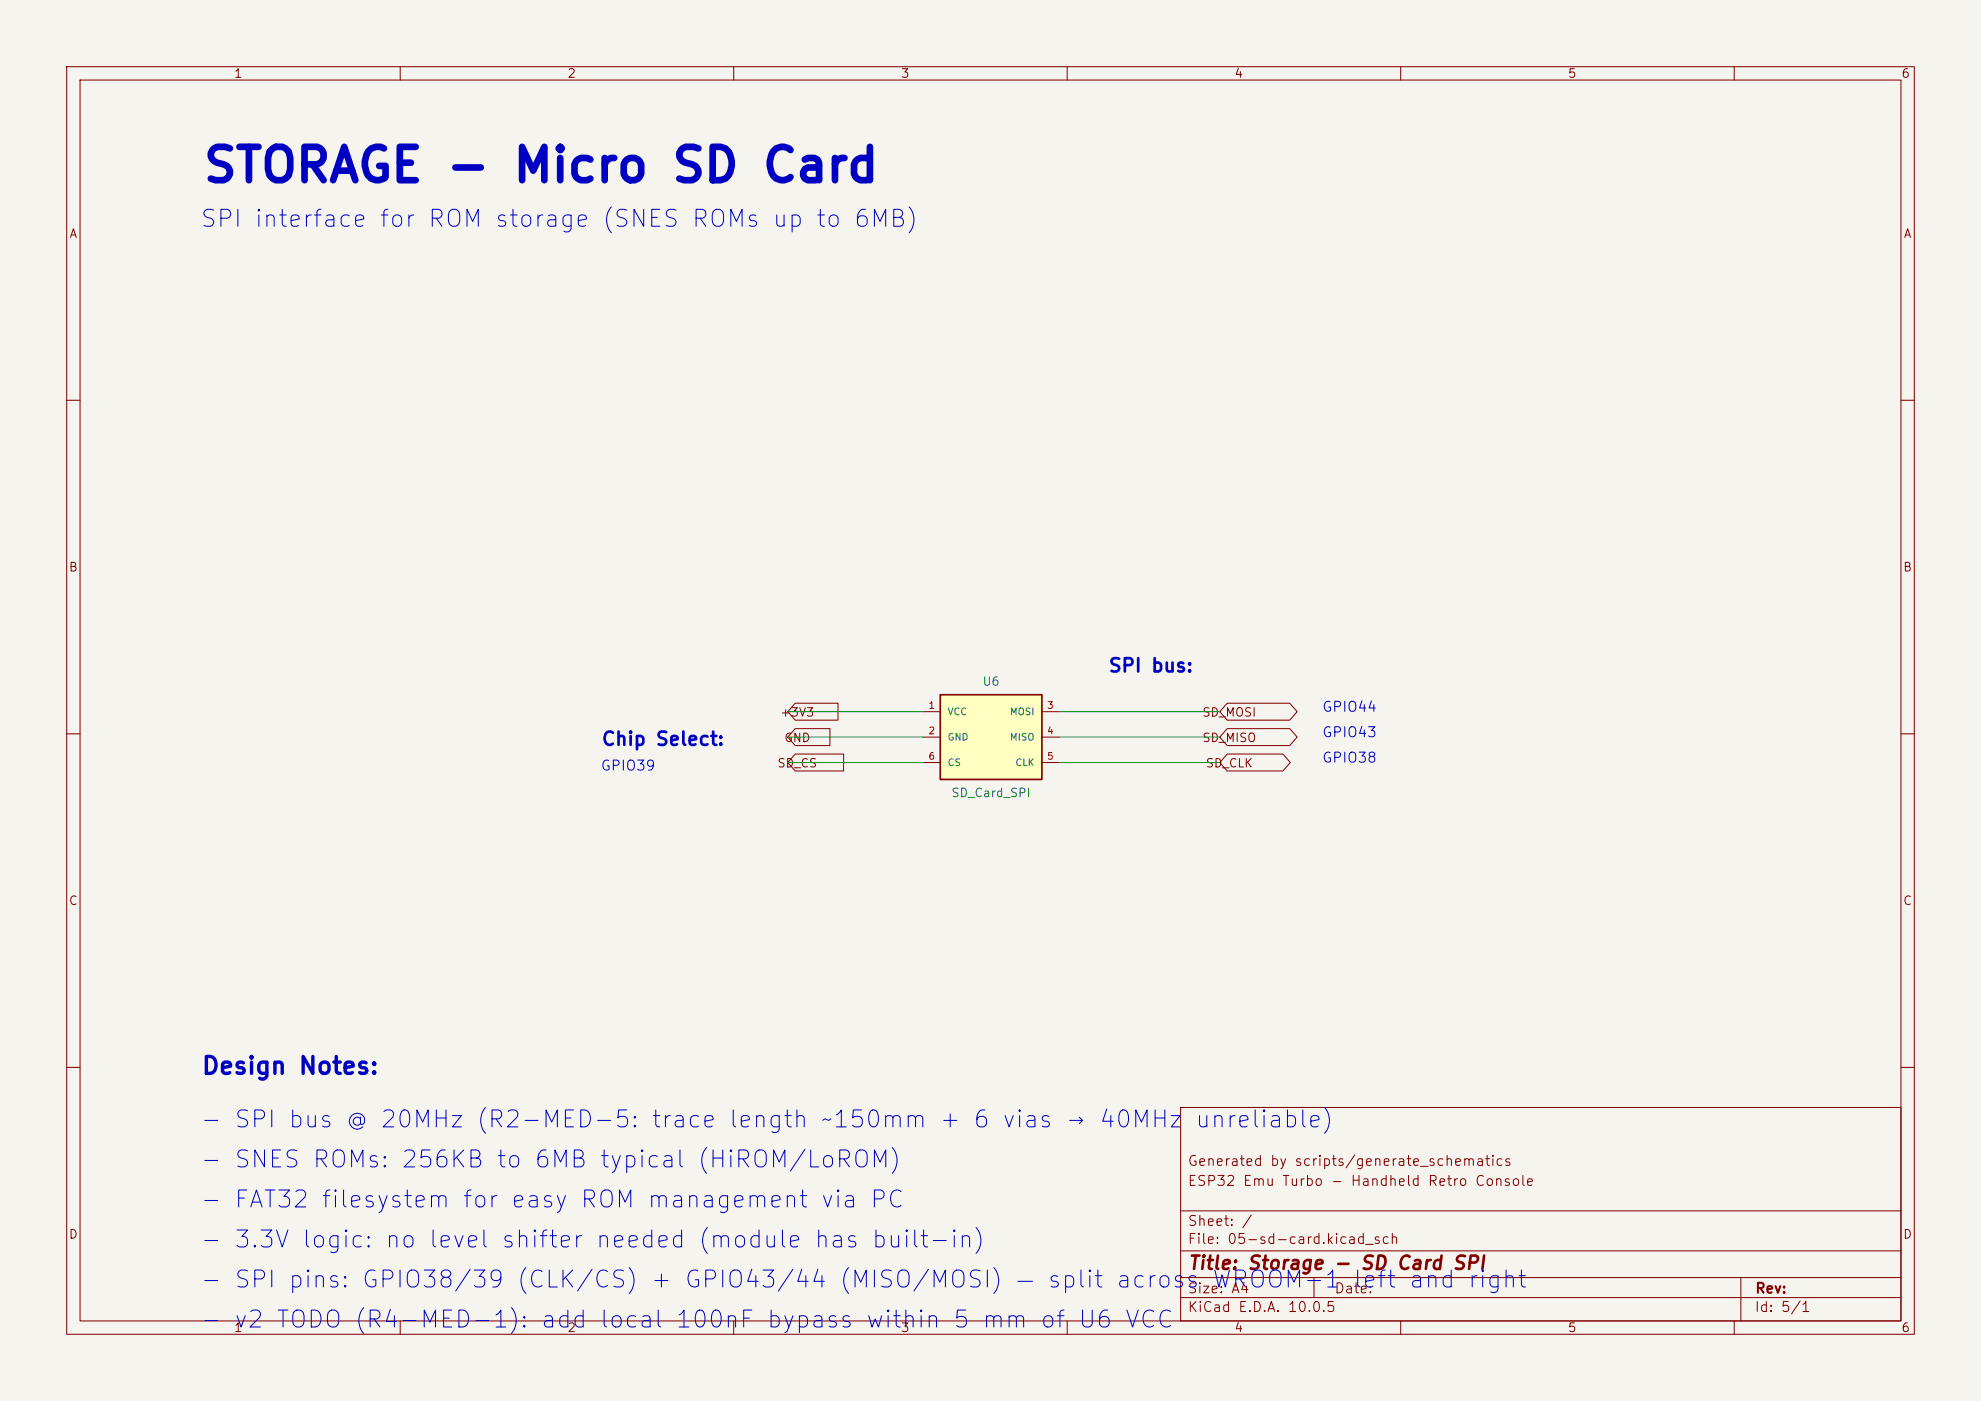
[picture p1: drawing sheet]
<svg xmlns="http://www.w3.org/2000/svg" width="297mm" height="210mm" viewBox="0 0 297 210" stroke-linecap="round" stroke-linejoin="round" font-family="sans-serif">
<path d="M0 0h297v210h-297z" fill="#f5f4ef" stroke="#f5f4ef" stroke-width=".15"/>
<g fill="none" stroke="#840000" stroke-width=".15">
<path d="M10 10h277v190h-277zM12 12h273v186h-273zM60 10v2M110 10v2M160 10v2M210 10v2M260 10v2M10 60h2M285 60h2M10 110h2M285 110h2M10 160h2"/>
<path d="M177 166h108v32h-108zM285 160h2M60 198v2M110 198v2M160 198v2M177 194.5h108M177 191.5h108M177 187.5h108M177 181.5h108M197 191.5v3M210 198v2M260 198v2"/>
<path d="M261 191.5v6.5"/>
</g>
<path d="M141 104.1h15.2v12.7h-15.2z" fill="#ffffc2"/>
<path d="M141 104.1h15.2v12.7h-15.2z" fill="none" stroke="#840000" stroke-width=".25"/>
<path d="M119.2 113h7.3v2.6h-7.3l-1.1-1.3zM119.2 105.4h6.4v2.6h-6.4l-1.1-1.3zM119.2 109.2h5.2v2.6h-5.2l-1.1-1.3zM138.4 106.7h2.6M138.4 110.5h2.6M138.4 114.3h2.6M156.2 106.7h2.5M156.2 110.5h2.5M156.2 114.3h2.5M184 113h8.3l1.2 1.3-1.2 1.3h-8.3l-1.1-1.3zM184 109.2h9.4l1.1 1.3-1.1 1.3h-9.4l-1.1-1.3zM184 105.4h9.4l1.1 1.3-1.1 1.3h-9.4l-1.1-1.3z" fill="none" stroke="#840000" stroke-width=".15"/>
<path d="M118.1 110.5h20.3M118.1 114.3h20.3M118.1 106.7h20.3M158.7 110.5h24.2M158.7 114.3h24.2M158.7 106.7h24.2" fill="none" stroke="#009600" stroke-width=".15"/>
<text font-size="5" fill="#0000c2" x="30.2" y="28.5">STORAGE - Micro SD Card</text>
<g font-size="2.5" fill="#0000c2">
<text x="29.8" y="34.7">SPI interface for ROM storage (SNES ROMs up to 6MB)</text>
<text x="30.1" y="161.7">Design Notes:</text>
<text x="29.8" y="169.7">- SPI bus @ 20MHz (R2-MED-5: trace length ~150mm + 6 vias → 40MHz</text>
<text x="179" y="169.7">unreliable)</text>
<text x="29.8" y="175.7">- SNES ROMs: 256KB to 6MB typical (HiROM/LoROM)</text>
<text x="29.8" y="181.7">- FAT32 filesystem for easy ROM management via PC</text>
<text x="29.8" y="187.7">- 3.3V logic: no level shifter needed (module has built-in)</text>
<text x="29.8" y="193.7">- SPI pins: GPIO38/39 (CLK/CS) + GPIO43/44 (MISO/MOSI) — split across WROOM-1 left and right</text>
<text x="29.8" y="199.7">- v2 TODO (R4-MED-1): add local 100nF bypass within 5 mm of</text>
<text x="161.4" y="199.7">U6 VCC</text>
</g>
<g font-size="2" fill="#0000c2">
<text x="166.1" y="101.3">SPI bus:</text>
<text x="90.1" y="112.3">Chip Select:</text>
</g>
<text font-size="2" fill="#840000" x="178" y="190.8">Title: Storage - SD Card SPI</text>
<g font-size="1.5" fill="#0000c2">
<text x="198.1" y="107.1">GPIO44</text>
<text x="198.1" y="110.9">GPIO43</text>
<text x="90" y="115.9">GPIO39</text>
<text x="198.1" y="114.7">GPIO38</text>
</g>
<g font-size="1.5" fill="#840000">
<text x="178" y="178.1">ESP32 Emu Turbo - Handheld Retro Console</text>
<text x="178" y="175.1">Generated by scripts/generate_schematics</text>
<text x="178" y="184.1">Sheet: /</text>
<text x="178" y="186.8">File: 05-sd-card.kicad_sch</text>
<text x="178" y="197">KiCad E.D.A. 10.0.5</text>
<text x="178" y="194.2">Size: A4</text>
<text x="200" y="194.2">Date:</text>
<text x="263" y="197">Id: 5/1</text>
<text x="263" y="194.2">Rev:</text>
</g>
<g font-size="1.3" fill="#840000">
<text x="35" y="12">1</text>
<text x="85" y="12">2</text>
<text x="135" y="12">3</text>
<text x="185" y="12">4</text>
<text x="235" y="12">5</text>
<text x="285" y="12">6</text>
<text x="10.3" y="36">A</text>
<text x="285.3" y="36">A</text>
<text x="10.2" y="86">B</text>
<text x="285.2" y="86">B</text>
<text x="116.9" y="107.7">+3V3</text>
<text x="180.2" y="107.7">SD_MOSI</text>
<text x="117.5" y="111.5">GND</text>
<text x="180.2" y="111.5">SD_MISO</text>
<text x="116.4" y="115.4">SD_CS</text>
<text x="180.7" y="115.4">SD_CLK</text>
<text x="10.2" y="136">C</text>
<text x="285.2" y="136">C</text>
<text x="10.2" y="186">D</text>
<text x="285.2" y="186">D</text>
<text x="35" y="200">1</text>
<text x="85" y="200">2</text>
<text x="135" y="200">3</text>
<text x="185" y="200">4</text>
<text x="235" y="200">5</text>
<text x="285" y="200">6</text>
</g>
<g font-size="1.3" fill="#006464">
<text x="147.2" y="103.1">U6</text>
<text x="142.5" y="119.8">SD_Card_SPI</text>
</g>
<g font-size="1" fill="#a90000">
<text x="139.1" y="106.5">1</text>
<text x="156.9" y="106.5">3</text>
<text x="139.1" y="110.3">2</text>
<text x="156.9" y="110.3">4</text>
<text x="139.1" y="114.1">6</text>
<text x="156.9" y="114.1">5</text>
</g>
<g font-size="1" fill="#006464">
<text x="142" y="107.4">VCC</text>
<text x="151.3" y="107.4">MOSI</text>
<text x="142" y="111.3">GND</text>
<text x="151.3" y="111.3">MISO</text>
<text x="142" y="115.1">CS</text>
<text x="152.1" y="115.1">CLK</text>
</g>
</svg>
